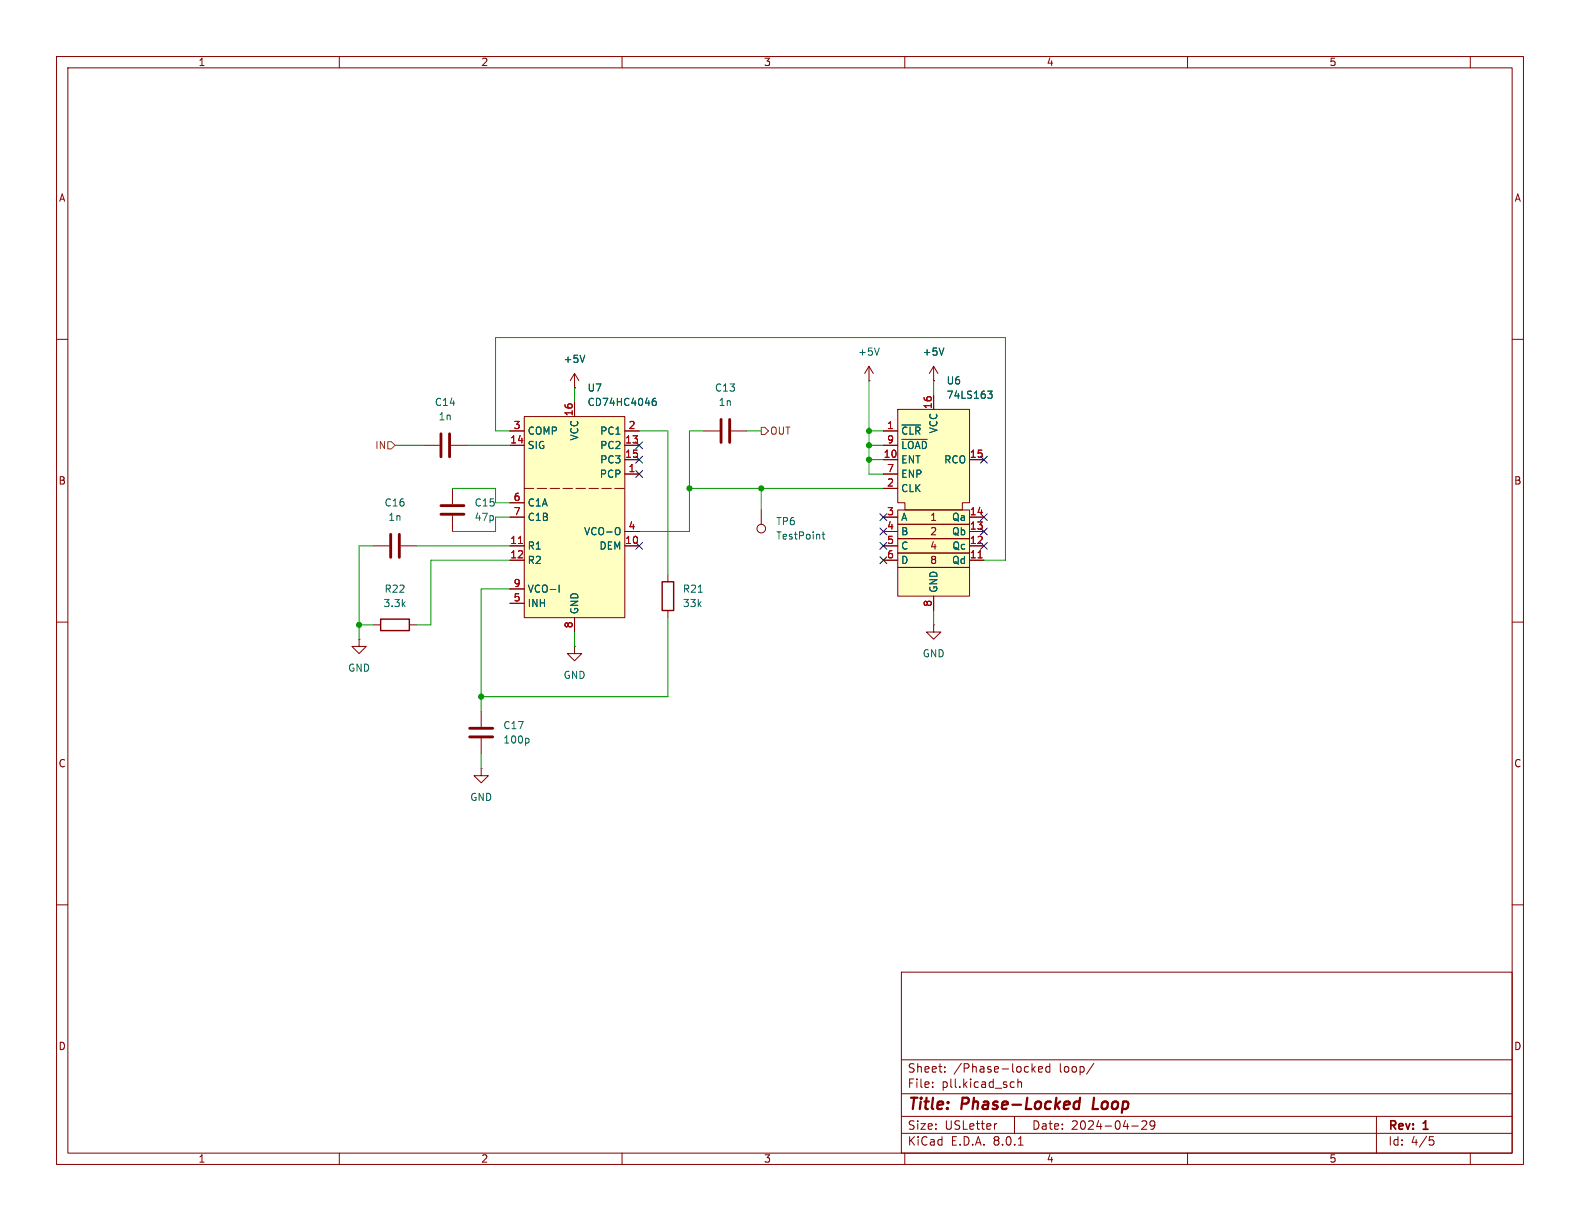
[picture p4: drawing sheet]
<svg xmlns="http://www.w3.org/2000/svg" width="279mm" height="216mm" viewBox="0 0 279 216" stroke-linecap="round" stroke-linejoin="round" font-family="sans-serif">
<g fill="none" stroke="#840000" stroke-width=".18">
<path d="M10 10h259.4v195.9h-259.4zM12 12h255.4v191.9h-255.4zM60 10v2M110 10v2M160 10v2M210 10v2M260 10v2M10 60h2M267.4 60h2M124.5 76.2h2.8M129.3 76.2h2.8M153.7 67.3h.1"/>
<path d="M153.7 64.8l-.8 1.2M153.7 64.8v2.5M153.7 64.8l.7 1.2M165.1 67.3h.1M165.1 64.8l-.8 1.2M165.1 64.8v2.5M165.1 64.8l.8 1.2M134.6 90.2v2.5M10 110h2M101.6 114.3v1.3h1.3l-1.3 1.2-1.3-1.2h1.3M101.6 114.3h.1M267.4 110h2"/>
<path d="M10 160h2M267.4 160h2M159.4 171.9h108v32h-108zM159.4 197.4h108M159.4 193.4h108M159.4 187.4h108M164.9 192.1v.2M164.9 191.4v.1M167.1 189.4v.2M167.1 188.7v.1M176.3 198.7l-.3 .1M178.9 191.3l.5 .1"/>
<path d="M179.4 192.2l-.5 .1M179.4 197.4v3M180 191.4l.2-.1 .4 .1v.9M180 190.8v1.5M182.5 188.1v1.5M182.6 189l.5 .6M183.1 188.6l-.6 .6M183.6 189.1l.8-.2-.1-.2-.4-.1-.3 .2 .1 .7h.6M185.6 188.7l-.4-.1-.3 .3v.4l.2 .2h.5M185.6 188.1v1.5M193.4 188l-1.3 1.9M200.1 199.1h1.2"/>
<path d="M201.9 198.3l.6-.1 .2 .1 .1 .3-.9 1.1h.9M204.2 198.8l-.3 .3h-.3l-.2-.3 .1-.5 .4-.1 .2 .1a.99 .99 0 0 1-.3 1.4h-.3M243.4 197.4v6.5M60 203.9v2M110 203.9v2M159.4 200.4h108M160 203.9v2M180.1 202.5h.8M210 203.9v2M252.8 201h.7M252.9 201.6h.4l.3 .2-.2 .6-.5 .1M260 203.9v2"/>
<circle cx="134.6" cy="93.5" r=".76"/>
</g>
<path d="M190.1 194.9l.2-.1 .6 .1M190.8 196l-.6 .1M191 194.1l-.3 2M193.5 194.1l-.3 2h1" fill="none" stroke="#840000" stroke-width=".4"/>
<path d="M127.5 74.2v4M129 74.2v4" fill="none" stroke="#840000" stroke-width=".51"/>
<path d="M155.5 61.5l-.4 1.3M166.9 61.5l-.4 1.3M145.4 94.5h.5M145.6 94.1v1l.3 .2" fill="none" stroke="#006464" stroke-width=".18"/>
<g fill="#ffffc2">
<path d="M158.7 100.3h12.7v5.1h-12.7z"/>
<path d="M158.7 97.8h12.7v2.5h-12.7z"/>
<path d="M158.7 95.3h12.7v2.5h-12.7z"/>
<path d="M158.7 92.7h12.7v2.6h-12.7z"/>
<path d="M158.7 90.2h12.7v2.5h-12.7z"/>
<path d="M158.7 72.4h12.7v16.5h-1.2v1.3h-10.2v-1.3h-1.3z"/>
</g>
<g fill="none" stroke="#840000" stroke-width=".18">
<path d="M101.6 68.6h.1M101.6 66l-.8 1.3M101.6 66v2.6M101.6 66l.8 1.3M156.2 76.2h2.5M156.2 78.7h2.5M158.7 72.4h12.7v16.5h-1.2v1.3h-10.2v-1.3h-1.3zM165.1 69.9v2.5M156.2 81.3h2.5M156.2 99.1h2.5M156.2 96.5h2.5M156.2 94h2.5"/>
<path d="M156.2 91.4h2.5M156.2 86.4h2.5M156.2 83.8h2.5M158.7 97.8h12.7v2.5h-12.7zM158.7 95.3h12.7v2.5h-12.7zM158.7 92.7h12.7v2.6h-12.7zM158.7 90.2h12.7v2.5h-12.7zM171.4 81.3h2.6M171.4 99.1h2.6M171.4 96.5h2.6M171.4 94h2.6M171.4 91.4h2.6"/>
<path d="M158.7 100.3h12.7v5.1h-12.7zM165.1 105.4v2.6"/>
</g>
<path d="M103.4 62.8l-.4 1.3M159.5 75.2h3.3M159.5 77.7h4.4M174.7 69.2h.7l-.4 .4 .4 .2v.4l-.2 .2h-.4" fill="none" stroke="#006464" stroke-width=".18"/>
<path d="M173 98.6h.7" fill="none" stroke="#a90000" stroke-width=".18"/>
<path d="M92.7 73.7h17.8v35.5h-17.8z" fill="#ffffc2"/>
<g fill="none" stroke="#840000" stroke-width=".18">
<path d="M74.9 78.7h2.8M79.8 78.7h2.7M90.2 78.7h2.5M90.2 76.2h2.5M92.7 73.7h17.8v35.5h-17.8zM101.6 68.6h.1M101.6 71.1v2.6M110.5 78.7h2.5M110.5 76.2h2.5M156.2 78.7h2.5M156.2 76.2h2.5M165.1 67.3h.1"/>
<path d="M165.1 69.9v2.5M66 96.5h2.8M70.9 96.5h2.8M80 86.4v2.8M80 91.2v2.8M90.2 96.5h2.5M90.2 99.1h2.5M90.2 88.9h2.5M90.2 91.4h2.5M110.5 83.8h2.5M110.5 96.5h2.5M110.5 81.3h2.5"/>
<path d="M110.5 94h2.5M156.2 83.8h2.5M156.2 96.5h2.5M156.2 99.1h2.5M156.2 81.3h2.5M156.2 94h2.5M156.2 91.4h2.5M156.2 86.4h2.5M171.4 96.5h2.6M171.4 99.1h2.6M171.4 81.3h2.6M171.4 94h2.6"/>
<path d="M171.4 91.4h2.6M63.5 113v1.3h1.3l-1.3 1.3-1.3-1.3h1.3M63.5 113h.1M66 110.5h1.3M72.4 110.5h1.3M90.2 106.7h2.5M90.2 104.1h2.5M101.6 109.2v2.6M118.1 101.6v1.3M118.1 108v1.2M165.1 110.5v1.3h1.3l-1.3 1.2-1.3-1.2h1.3M165.1 110.5h.1"/>
<path d="M165.1 105.4v2.6M85.1 135.9v1.3h1.3l-1.3 1.2-1.3-1.2h1.3M85.1 135.9h.1M85.1 125.7v2.8M85.1 130.6v2.8"/>
</g>
<path d="M92.7 86.4h17.8" fill="none" stroke="#840000" stroke-width=".18" stroke-dasharray="1.7 .6"/>
<path d="M91.7 96.1h.7M173 98.6h.7" fill="none" stroke="#a90000" stroke-width=".18"/>
<path d="M103.4 62.8l-.4 1.3M115.3 71.2l.3-.3 .3 .1 .2 .2v.3l-.3 .2-.3-.1-.2-.1M115.9 70.4l-.3 .1-.3 .5M159.5 75.2h3.3M159.5 77.7h4.4M166.9 61.5l-.4 1.3M174.7 69.2h.7l-.4 .4 .4 .2v.4l-.2 .2h-.4M109.5 93.4a.9 .9 0 0 1 0 1.1M98.9 103.4v1.3M123.5 104.7h.7M93.3 130.5l.2 .3v.3l-.2 .3" fill="none" stroke="#006464" stroke-width=".18"/>
<path d="M78 76.7v4.1M79.5 76.7v4.1M69.1 94.5v4.1M70.6 94.5v4.1M78 89.4h4M78 90.9h4M83.1 128.8h4M83.1 130.3h4" fill="none" stroke="#840000" stroke-width=".51"/>
<path d="M67.3 109.5h5.1v2h-5.1zM117.1 102.9h2v5.1h-2z" fill="none" stroke="#840000" stroke-width=".25"/>
<path d="M68.6 78.1h.6l.6 .6-.6 .7h-.6zM134.6 75.6h.7l.6 .6-.6 .6h-.7z" fill="none" stroke="#725600" stroke-width=".18"/>
<g fill="none" stroke="#009600" stroke-width=".18">
<path d="M69.8 78.7h5.1M82.5 78.7h7.7M90.2 76.2h-2.6v-16.5h90.2v39.4h-3.8M101.6 68.6v2.5M113 76.2h5.1v25.4M124.5 76.2h-2.6v17.8h-8.9M132.1 76.2h2.5M153.7 76.2h2.5M153.7 78.7h2.5M153.7 67.3v16.5h2.5M165.1 67.3v2.6M66 96.5h-2.5v16.5"/>
<path d="M73.7 96.5h16.5M80 86.4h7.6v2.5h2.6M90.2 91.4h-2.6v2.6h-7.6M90.2 99.1h-14v11.4h-2.5M121.9 86.4h34.3M134.6 86.4v3.8M153.7 81.3h2.5M63.5 110.5h2.5M90.2 104.1h-5.1v21.6M101.6 111.8v2.5M118.1 109.2v14h-33M165.1 108v2.5"/>
<path d="M85.1 133.4v2.5"/>
</g>
<g fill="none" stroke="#000084" stroke-width=".18">
<path d="M112.4 78.1l1.2 1.2M113.6 78.1l-1.2 1.2M112.4 83.2l1.2 1.2M112.4 80.7l1.2 1.2M112.4 95.9l1.2 1.2M113.6 83.2l-1.2 1.2M113.6 80.7l-1.2 1.2M113.6 95.9l-1.2 1.2M155.6 95.9l1.2 1.2M155.6 93.4l1.2 1.2M155.6 90.8l1.2 1.2M155.6 98.5l1.2 1.2"/>
<path d="M156.8 95.9l-1.2 1.2M156.8 93.4l-1.2 1.2M156.8 90.8l-1.2 1.2M156.8 98.5l-1.2 1.2M173.4 90.8l1.2 1.2M173.4 80.7l1.2 1.2M173.4 93.4l1.2 1.2M173.4 95.9l1.2 1.2M174.6 80.7l-1.2 1.2M174.6 90.8l-1.2 1.2M174.6 93.4l-1.2 1.2M174.6 95.9l-1.2 1.2"/>
</g>
<g fill="#009600" stroke="#009600" stroke-width=".18">
<circle cx="121.9" cy="86.4" r=".46"/>
<circle cx="134.6" cy="86.4" r=".46"/>
<circle cx="63.5" cy="110.5" r=".46"/>
<circle cx="85.1" cy="123.2" r=".46"/>
<circle cx="153.7" cy="78.7" r=".46"/>
<circle cx="153.7" cy="81.3" r=".46"/>
<circle cx="153.7" cy="76.2" r=".46"/>
</g>
<g font-size="2.8" fill="#840000">
<text x="160.4" y="196.8">Title:</text>
<text x="170.1" y="196.8">Phase-Locked</text>
<text x="194.1" y="196.8">Loop</text>
</g>
<g font-size="2.1" fill="#840000">
<text x="160.4" y="189.9">Sheet:</text>
<text x="168.6" y="189.9">/Phase-locked</text>
<text x="187.4" y="189.9">loop/</text>
<text x="160.4" y="192.6">File:</text>
<text x="166.5" y="192.6">pll.kicad_sch</text>
<text x="160.4" y="202.8">KiCad</text>
<text x="160.4" y="200">Size:</text>
<text x="167.1" y="200">USLetter</text>
<text x="168.1" y="202.8">E.D.A.</text>
<text x="175.7" y="202.8">8.0.1</text>
<text x="182.4" y="200">Date:</text>
<text x="189.4" y="200">2024-04-29</text>
<text x="245.4" y="200.2">Rev:</text>
<text x="245.4" y="202.8">Id:</text>
<text x="249.5" y="202.8">4/5</text>
<text x="251.8" y="200.2">1</text>
</g>
<g font-size="1.8" fill="#840000">
<text x="35" y="11.9">1</text>
<text x="85" y="11.9">2</text>
<text x="135" y="11.9">3</text>
<text x="185" y="11.9">4</text>
<text x="235" y="11.9">5</text>
<text x="10.3" y="35.9">A</text>
<text x="267.7" y="35.9">A</text>
<text x="10.3" y="85.9">B</text>
<text x="267.7" y="85.9">B</text>
<text x="164.4" y="92.3">1</text>
<text x="164.4" y="94.9">2</text>
<text x="164.4" y="97.4">4</text>
<text x="164.4" y="99.9">8</text>
<text x="10.3" y="135.9">C</text>
<text x="267.7" y="135.9">C</text>
<text x="10.3" y="185.9">D</text>
<text x="267.7" y="185.9">D</text>
<text x="35" y="205.8">1</text>
<text x="85" y="205.8">2</text>
<text x="135" y="205.8">3</text>
<text x="185" y="205.8">4</text>
<text x="235" y="205.8">5</text>
</g>
<g font-size="1.8" fill="#006464">
<text x="99.6" y="64.4">+5V</text>
<text x="151.6" y="63.1">+5V</text>
<text x="163.1" y="63.1">+5V</text>
<text x="76.8" y="72">C14</text>
<text x="103.8" y="69.4">U7</text>
<text x="103.8" y="72">CD74HC4046</text>
<text x="126.3" y="69.4">C13</text>
<text x="127" y="72">1n</text>
<text x="167.3" y="68.2">U6</text>
<text x="167.3" y="70.7">74LS163</text>
<text x="77.5" y="74.5">1n</text>
<text x="93.2" y="77.1">COMP</text>
<text x="102.5" y="78" transform="rotate(-90 102.5 78)">VCC</text>
<text x="106" y="77.1">PC1</text>
<text x="159.3" y="77.1">~{CLR}</text>
<text x="166" y="76.7" transform="rotate(-90 166 76.7)">VCC</text>
<text x="93.2" y="79.6">SIG</text>
<text x="106" y="79.6">PC2</text>
<text x="106" y="82.1">PC3</text>
<text x="159.3" y="82.1">ENT</text>
<text x="159.3" y="79.6">~{LOAD}</text>
<text x="166.9" y="82.1">RCO</text>
<text x="67.9" y="89.8">C16</text>
<text x="83.8" y="89.8">C15</text>
<text x="93.2" y="89.8">C1A</text>
<text x="106" y="84.7">PCP</text>
<text x="159.3" y="87.2">CLK</text>
<text x="159.3" y="84.7">ENP</text>
<text x="68.6" y="92.3">1n</text>
<text x="83.8" y="92.3">47p</text>
<text x="93.2" y="92.3">C1B</text>
<text x="103.2" y="94.8">VCO-O</text>
<text x="137.2" y="93.1">TP6</text>
<text x="137.2" y="95.6">TestPoint</text>
<text x="159.3" y="92.3">A</text>
<text x="159.3" y="94.8">B</text>
<text x="168.3" y="94.8">Qb</text>
<text x="168.3" y="92.3">Qa</text>
<text x="93.2" y="97.4">R1</text>
<text x="93.2" y="99.9">R2</text>
<text x="105.9" y="97.4">DEM</text>
<text x="159.3" y="97.4">C</text>
<text x="159.3" y="99.9">D</text>
<text x="168.3" y="99.9">Qd</text>
<text x="168.3" y="97.4">Qc</text>
<text x="67.7" y="107.5">3.3k</text>
<text x="67.9" y="105">R22</text>
<text x="93.2" y="107.5">INH</text>
<text x="93.2" y="105">VCO-I</text>
<text x="120.7" y="107.5">33k</text>
<text x="120.7" y="105">R21</text>
<text x="166" y="104.9" transform="rotate(-90 166 104.9)">GND</text>
<text x="102.5" y="108.7" transform="rotate(-90 102.5 108.7)">GND</text>
<text x="61.5" y="119">GND</text>
<text x="163.1" y="116.4">GND</text>
<text x="99.6" y="120.2">GND</text>
<text x="88.9" y="131.7">100p</text>
<text x="88.9" y="129.1">C17</text>
<text x="83.1" y="141.8">GND</text>
</g>
<g font-size="1.8" fill="#a90000">
<text x="90.7" y="75.9">3</text>
<text x="101.3" y="73.7" transform="rotate(-90 101.3 73.7)">16</text>
<text x="111.1" y="75.9">2</text>
<text x="156.8" y="75.9">1</text>
<text x="164.8" y="72.4" transform="rotate(-90 164.8 72.4)">16</text>
<text x="90.1" y="78.5">14</text>
<text x="110.4" y="78.5">13</text>
<text x="110.4" y="81">15</text>
<text x="111.1" y="83.6">1</text>
<text x="156.2" y="81">10</text>
<text x="156.8" y="83.6">7</text>
<text x="156.8" y="78.5">9</text>
<text x="171.4" y="81">15</text>
<text x="90.7" y="88.6">6</text>
<text x="156.8" y="86.1">2</text>
<text x="90.7" y="91.2">7</text>
<text x="111.1" y="93.7">4</text>
<text x="156.8" y="91.2">3</text>
<text x="156.8" y="93.7">4</text>
<text x="171.4" y="93.7">13</text>
<text x="171.4" y="91.2">14</text>
<text x="90.1" y="96.3">11</text>
<text x="90.1" y="98.8">12</text>
<text x="110.4" y="96.3">10</text>
<text x="156.8" y="96.3">5</text>
<text x="156.8" y="98.8">6</text>
<text x="171.4" y="98.8">11</text>
<text x="171.4" y="96.3">12</text>
<text x="90.7" y="106.4">5</text>
<text x="90.7" y="103.9">9</text>
<text x="164.8" y="107.4" transform="rotate(-90 164.8 107.4)">8</text>
<text x="101.3" y="111.2" transform="rotate(-90 101.3 111.2)">8</text>
</g>
<g font-size="1.8" fill="#725600">
<text x="136.1" y="77.1">OUT</text>
<text x="66.3" y="79.6">IN</text>
</g>
</svg>
